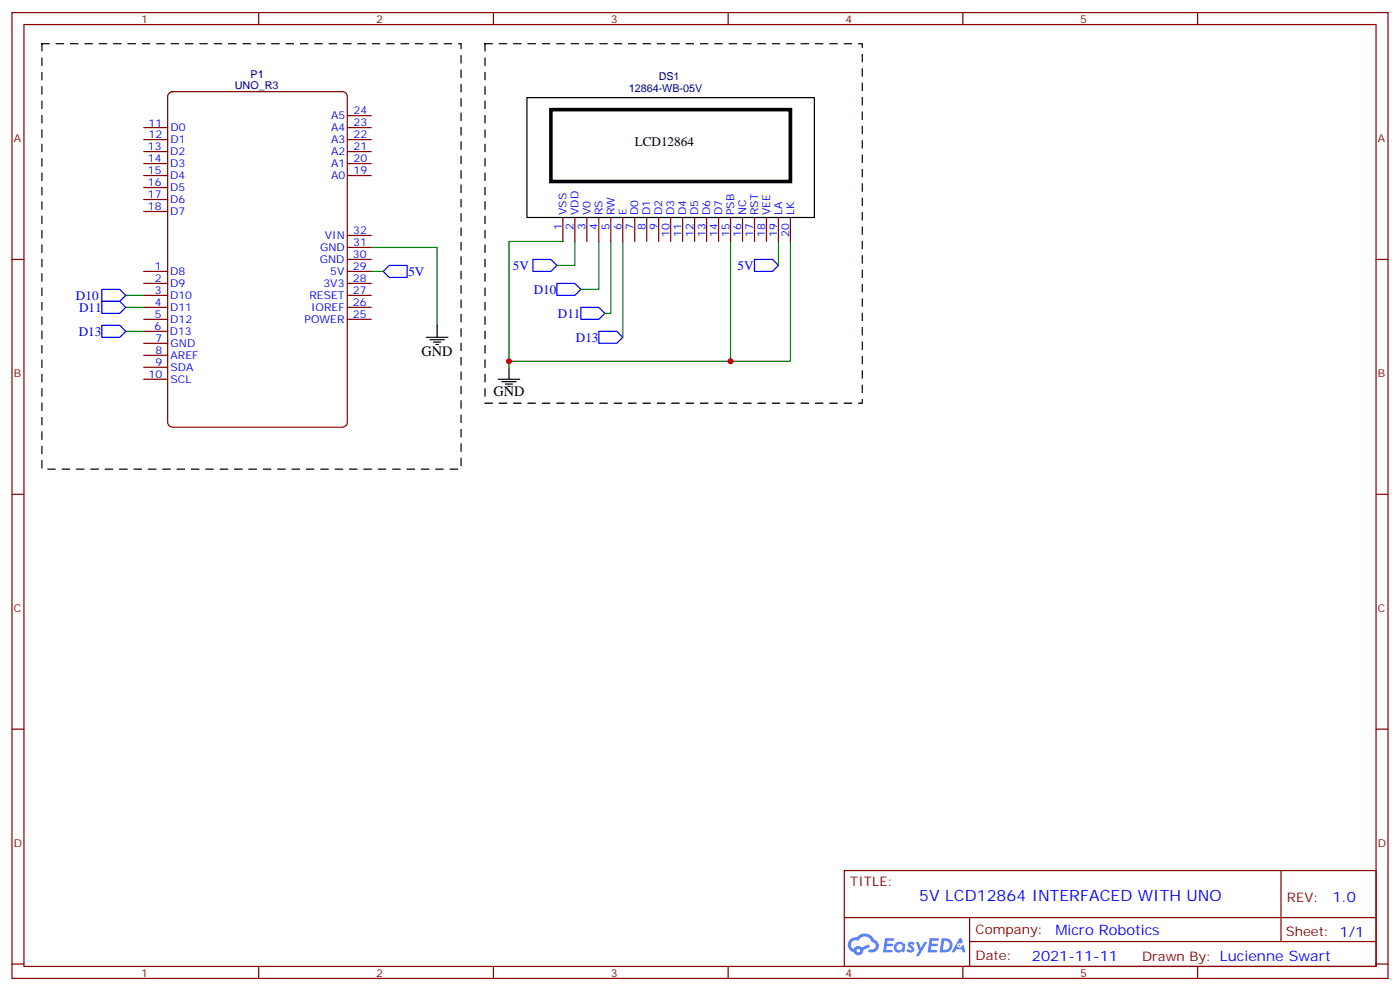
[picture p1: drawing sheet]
<svg xmlns="http://www.w3.org/2000/svg" width="412mm" height="292mm" viewBox="0 0 412 292" stroke-linecap="round" stroke-linejoin="round" font-family="sans-serif">
<g fill="none" stroke="#870000" stroke-width=".35">
<path d="M3.5 3.7h405.4v284.3h-405.4zM7.1 7.2h398.2v277.3h-398.2zM76.2 3.7v3.5M145.3 3.7v3.5M214.5 3.7v3.5M283.6 3.7v3.5M352.8 3.7v3.5M3.5 76.4h3.6M405.3 76.4h3.6M3.5 145.5h3.6M405.3 145.5h3.6M3.5 214.7h3.6"/>
<path d="M405.3 214.7h3.6M248.7 256.3h156.6v28.2h-156.6zM377.3 256.3v20.9M248.7 270.1h156.5M285.6 277.2h119.6M285.6 270.1v14.2M3.5 283.8h3.6M76.2 284.5v3.5M145.3 284.5v3.5M214.5 284.5v3.5M283.6 284.5v3.5M352.8 284.5v3.5"/>
<path d="M405.3 283.8h3.6"/>
</g>
<g fill="#5487ff">
<path d="M267.7 277.5a1.22 1.22 0 0 1 1.7 .2l-.4 .6a.47 .47 0 0 0-.3-.4 .47 .47 0 0 0-.5 .2l.1 .2a1.14 1.14 0 0 1 .8 1.8 1.14 1.14 0 0 1-1.9 0l-.2-.2 .5-.6 .7 .5a.29 .29 0 0 0 .3-.3 .29 .29 0 0 0-.2-.3 1.04 1.04 0 0 1-.6-1.7z"/>
<path d="M260.7 276.2h2.4l.3 .2-.2 .5-1.8 .1-.1 .8h1.5l.3 .4-.3 .4h-1.6l-.2 1.1h1.7l.2 .3-.2 .3-2.6 .1z"/>
<path d="M273.8 276.2h2.4l.3 .2-.1 .5-1.8 .1-.2 .8h1.6l.3 .4-.4 .4-1.6-.1-.1 1.1 1.7 .1 .2 .3-.2 .3-2.6 .1z"/>
<path d="M282.6 276.2h.7l.3 1.3-.6 .3a.69 .69 0 0 0-1 .3 .69 .69 0 0 0 .4 .9 .69 .69 0 0 0 .9-.6l.5-.2 .6 2.2h-.8l-.2-.9h-1.8l-.5 .9h-.8z"/>
<path d="M269.8 277.3h.8l.6 1.8 1.1-1.8h.9l-2.6 4.2h-.8l.9-1.5z"/>
<path d="M277.4 276.2l-.6 4.2h1.3a2.11 2.11 0 0 0 2.5-2.1 2.11 2.11 0 0 0-2.5-2.1zM278.1 277a1.39 1.39 0 0 1 1.7 1.4 1.39 1.39 0 0 1-1.8 1.2h-.3z"/>
<path d="M263.7 277.8a1.54 1.54 0 0 0-.1 2.2 1.54 1.54 0 0 0 2.2 .1l.6 .3 .3-2.3-.2-.3h-.4a1.49 1.49 0 0 0-2.4 0zM264 278.8a.94 .94 0 0 1 1.8 0 .94 .94 0 0 1-1.8 0z"/>
<path d="M250.4 276.6a2.18 2.18 0 0 0 1.1 3.7 1.44 1.44 0 0 0 1.6 .9 1.44 1.44 0 0 0 1.2-1.4l2-1.1-.5-.7-1.9 1a1.47 1.47 0 0 0-2.4 .4 1.39 1.39 0 0 1-.7-1.9 1.39 1.39 0 0 1 2-.5 2.12 2.12 0 0 1 2.2-1.3 2.12 2.12 0 0 1 1.9 1.7 1.14 1.14 0 0 1 1.1 1.4 1.14 1.14 0 0 1-1.7 .7 .43 .43 0 0 0-.5 .4 .43 .43 0 0 0 .4 .5 1.98 1.98 0 0 0 2.5-1.2 1.98 1.98 0 0 0-1.2-2.6 3.1 3.1 0 0 0-5.3-.6l-.9 .1zM252.3 279.9a.55 .55 0 0 1 1.1 0 .55 .55 0 0 1-1.1 0z"/>
<circle cx="282.6" cy="278.3" r=".26"/>
</g>
<path d="M49.7 27.6l1.1-.6h50.1a1.41 1.41 0 0 1 1.4 1.4v96a1.51 1.51 0 0 1-1.4 1.4h-50.1a1.51 1.51 0 0 1-1.4-1.4v-96z" fill="none" stroke="#800000" stroke-width=".35"/>
<g fill="none" stroke="#870000" stroke-width=".35">
<path d="M42.3 37.6h7.1M102.3 37.6h7.1M102.3 34h7.1M42.3 41.1h7.1M42.3 44.6h7.1M42.3 48.2h7.1M42.3 51.7h7.1M42.3 55.2h7.1M42.3 58.7h7.1M102.3 41.1h7.1M102.3 44.6h7.1M102.3 48.2h7.1"/>
<path d="M102.3 51.7h7.1M42.3 79.9h7.1M42.3 62.3h7.1M102.3 79.9h7.1M102.3 76.4h7.1M102.3 72.8h7.1M102.3 69.3h7.1M165.8 64v7.1M169.3 64v7.1M172.9 64v7.1M176.4 64v7.1M179.9 64v7.1"/>
<path d="M183.4 64v7.1M187 64v7.1M190.5 64v7.1M194 64v7.1M197.6 64v7.1M201.1 64v7.1M204.6 64v7.1M208.1 64v7.1M211.7 64v7.1M215.2 64v7.1M218.7 64v7.1M222.2 64v7.1"/>
<path d="M225.8 64v7.1M229.3 64v7.1M232.8 64v7.1M42.3 83.4h7.1M42.3 87h7.1M42.3 90.5h7.1M42.3 94h7.1M42.3 97.5h7.1M102.3 83.4h7.1M102.3 87h7.1M102.3 90.5h7.1M102.3 94h7.1"/>
<path d="M42.3 101.1h7.1M42.3 104.6h7.1M42.3 108.1h7.1M42.3 111.7h7.1"/>
</g>
<path d="M155.2 28.8h84.7v35.2h-84.7zM125.6 99.3h6.3M128.8 95.8v3.5M126.6 100h4.3M127.7 100.7h2.1M128.4 101.4h.7M146.8 111.7h6.3M147.8 112.4h4.2M148.9 113.1h2.1M149.6 113.8h.7M149.9 108.1v3.6" fill="none" stroke="#000" stroke-width=".35"/>
<g fill="none" stroke="#008700" stroke-width=".35">
<path d="M109.4 72.8h19.4v23M109.4 79.9h3.5M165.8 71.1h-15.9v37M169.3 71.1v7h-5.3M176.4 71.1v14.1h-5.3M179.9 71.1v21.2h-1.7M183.4 71.1v28.2M215.2 71.1v35.3h-65.3M229.3 71.1v7M232.8 71.1v35.3h-17.6M37 87h5.3M37 90.5h5.3"/>
<path d="M37 97.5h5.3"/>
</g>
<path d="M112.9 79.9l1.8-1.8h5.2v3.6h-5.2zM157 76.4h5.3l1.7 1.7-1.7 1.8h-5.3zM222.2 76.4h5.3l1.8 1.7-1.8 1.8h-5.3zM30 88.7h5.3l1.7 1.8-1.7 1.8h-5.3zM30 95.8h5.3l1.7 1.7-1.7 1.8h-5.3zM30 85.2h5.3l1.7 1.8-1.7 1.7h-5.3zM164 83.4h5.3l1.8 1.8-1.8 1.8h-5.3zM171.1 90.5h5.3l1.8 1.8-1.8 1.7h-5.3zM176.4 97.5h5.3l1.7 1.8-1.7 1.8h-5.3z" fill="none" stroke="#00f" stroke-width=".35"/>
<path d="M12.3 12.9h123.5v125.2h-123.5zM142.9 12.9h111.1v105.8h-111.1z" fill="none" stroke="#000" stroke-width=".35" stroke-dasharray="2.1 2.1"/>
<path d="M162.3 32.3h70.5v21.1h-70.5z" fill="none" stroke="#000" stroke-width="1.1"/>
<g fill="#c00">
<circle cx="215.2" cy="106.4" r=".88"/>
<circle cx="149.9" cy="106.4" r=".88"/>
</g>
<text font-size="4.6" fill="#00f" x="270.8" y="265.3">5V LCD12864 INTERFACED WITH UNO</text>
<g font-size="4.2">
<text x="124.2" y="105">GND</text>
<text x="145.3" y="116.6">GND</text>
</g>
<g font-size="4.2" fill="#00f">
<text x="392.5" y="265.6">1.0</text>
<text x="310.9" y="275.1">Micro Robotics</text>
<text x="304" y="282.9">2021-11-11</text>
<text x="386" y="282.8">art</text>
</g>
<text font-size="3.9" x="187" y="42.9">LCD12864</text>
<g font-size="3.9" fill="#00f">
<text x="120.3" y="81.2">5V</text>
<text x="151.1" y="79.4">5V</text>
<text x="217.2" y="79.4">5V</text>
<text x="22.4" y="88.2">D10</text>
<text x="157.2" y="86.4">D10</text>
<text x="23.3" y="91.8">D11</text>
<text x="164.3" y="93.5">D11</text>
<text x="23.2" y="98.8">D13</text>
<text x="169.6" y="100.5">D13</text>
</g>
<g font-size="3.9" fill="#800">
<text x="250.5" y="260.9">TITLE:</text>
<text x="379.1" y="265.6">REV:</text>
<text x="287.4" y="275.1">Company:</text>
<text x="378.7" y="275.7">Sheet: 1/1</text>
<text x="287.4" y="282.8">Date:</text>
<text x="336.4" y="282.8">Draw</text>
<text x="346.6" y="282.8">n By: Lucienne Sw</text>
</g>
<g font-size="3.2" fill="#800">
<text x="41.6" y="6.7">1</text>
<text x="110.8" y="6.7">2</text>
<text x="179.9" y="6.7">3</text>
<text x="249.1" y="6.7">4</text>
<text x="318.2" y="6.7">5</text>
<text x="4.1" y="41.8">A</text>
<text x="405.9" y="41.8">A</text>
<text x="4.1" y="110.9">B</text>
<text x="405.9" y="110.9">B</text>
<text x="4.1" y="180.1">C</text>
<text x="405.9" y="180.1">C</text>
<text x="4.1" y="249.2">D</text>
<text x="405.9" y="249.2">D</text>
<text x="41.6" y="287.5">1</text>
<text x="110.8" y="287.5">2</text>
<text x="179.9" y="287.5">3</text>
<text x="249.1" y="287.5">4</text>
<text x="318.2" y="287.5">5</text>
</g>
<g font-size="3.2" fill="#000080">
<text x="73.8" y="23">P1</text>
<text x="194" y="23.5">DS1</text>
<text x="69.2" y="26.3">UNO_R3</text>
<text x="185.2" y="27">12864-WB-05V</text>
</g>
<g font-size="3.2" fill="#00f">
<text x="97.5" y="35">A5</text>
<text x="104.2" y="33.6">24</text>
<text x="43.8" y="37.2">11</text>
<text x="43.8" y="40.8">12</text>
<text x="50.3" y="38.7">D0</text>
<text x="97.5" y="38.6">A4</text>
<text x="104.2" y="40.7">22</text>
<text x="104.2" y="37.2">23</text>
<text x="43.6" y="44.3">13</text>
<text x="43.6" y="47.8">14</text>
<text x="50.1" y="45.7">D2</text>
<text x="50.3" y="42.2">D1</text>
<text x="97.5" y="45.6">A2</text>
<text x="97.5" y="42.1">A3</text>
<text x="104.2" y="47.7">20</text>
<text x="104.2" y="44.2">21</text>
<text x="43.6" y="51.3">15</text>
<text x="50.1" y="49.2">D3</text>
<text x="50.1" y="52.7">D4</text>
<text x="97.5" y="52.7">A0</text>
<text x="97.5" y="49.1">A1</text>
<text x="104.2" y="51.3">19</text>
<text x="43.6" y="54.9">16</text>
<text x="43.6" y="58.4">17</text>
<text x="50.1" y="56.3">D5</text>
<text x="50.1" y="59.8">D6</text>
<text x="43.6" y="61.9">18</text>
<text x="50.1" y="63.3">D7</text>
<text x="166.9" y="63.3" transform="rotate(-90 166.9 63.3)">VSS</text>
<text x="170.4" y="63.3" transform="rotate(-90 170.4 63.3)">VDD</text>
<text x="173.9" y="63.3" transform="rotate(-90 173.9 63.3)">V0</text>
<text x="177.4" y="63.3" transform="rotate(-90 177.4 63.3)">RS</text>
<text x="181" y="63.3" transform="rotate(-90 181 63.3)">RW</text>
<text x="184.5" y="63.3" transform="rotate(-90 184.5 63.3)">E</text>
<text x="188" y="63.3" transform="rotate(-90 188 63.3)">D0</text>
<text x="191.6" y="63.3" transform="rotate(-90 191.6 63.3)">D1</text>
<text x="195.1" y="63.3" transform="rotate(-90 195.1 63.3)">D2</text>
<text x="198.6" y="63.3" transform="rotate(-90 198.6 63.3)">D3</text>
<text x="202.1" y="63.3" transform="rotate(-90 202.1 63.3)">D4</text>
<text x="205.7" y="63.3" transform="rotate(-90 205.7 63.3)">D5</text>
<text x="209.2" y="63.3" transform="rotate(-90 209.2 63.3)">D6</text>
<text x="212.7" y="63.3" transform="rotate(-90 212.7 63.3)">D7</text>
<text x="216.3" y="63.3" transform="rotate(-90 216.3 63.3)">PSB</text>
<text x="219.8" y="63.3" transform="rotate(-90 219.8 63.3)">NC</text>
<text x="223.3" y="63.3" transform="rotate(-90 223.3 63.3)">RST</text>
<text x="226.8" y="63.3" transform="rotate(-90 226.8 63.3)">VEE</text>
<text x="230.4" y="63.3" transform="rotate(-90 230.4 63.3)">LA</text>
<text x="233.9" y="63.3" transform="rotate(-90 233.9 63.3)">LK</text>
<text x="95.7" y="70.4">VIN</text>
<text x="104.1" y="69">32</text>
<text x="165.5" y="67.8" transform="rotate(-90 165.5 67.8)">1</text>
<text x="169" y="67.8" transform="rotate(-90 169 67.8)">2</text>
<text x="172.5" y="67.8" transform="rotate(-90 172.5 67.8)">3</text>
<text x="176" y="67.8" transform="rotate(-90 176 67.8)">4</text>
<text x="179.6" y="67.8" transform="rotate(-90 179.6 67.8)">5</text>
<text x="183.1" y="67.8" transform="rotate(-90 183.1 67.8)">6</text>
<text x="186.6" y="67.8" transform="rotate(-90 186.6 67.8)">7</text>
<text x="190.1" y="67.8" transform="rotate(-90 190.1 67.8)">8</text>
<text x="193.7" y="67.8" transform="rotate(-90 193.7 67.8)">9</text>
<text x="197.2" y="69.8" transform="rotate(-90 197.2 69.8)">10</text>
<text x="200.7" y="69.8" transform="rotate(-90 200.7 69.8)">11</text>
<text x="204.3" y="69.8" transform="rotate(-90 204.3 69.8)">12</text>
<text x="207.8" y="69.8" transform="rotate(-90 207.8 69.8)">13</text>
<text x="211.3" y="69.8" transform="rotate(-90 211.3 69.8)">14</text>
<text x="214.8" y="69.8" transform="rotate(-90 214.8 69.8)">15</text>
<text x="218.4" y="69.8" transform="rotate(-90 218.4 69.8)">16</text>
<text x="221.9" y="69.8" transform="rotate(-90 221.9 69.8)">17</text>
<text x="225.4" y="69.8" transform="rotate(-90 225.4 69.8)">18</text>
<text x="229" y="69.8" transform="rotate(-90 229 69.8)">19</text>
<text x="232.5" y="69.8" transform="rotate(-90 232.5 69.8)">20</text>
<text x="94.2" y="77.4">GND</text>
<text x="94.3" y="73.9">GND</text>
<text x="104" y="76">30</text>
<text x="104.1" y="72.5">31</text>
<text x="45.6" y="79.6">1</text>
<text x="45.6" y="83.1">2</text>
<text x="50.1" y="81">D8</text>
<text x="97.3" y="80.9">5V</text>
<text x="104" y="83">28</text>
<text x="104" y="79.5">29</text>
<text x="45.6" y="86.6">3</text>
<text x="50.1" y="84.5">D9</text>
<text x="50.1" y="88">D10</text>
<text x="91.1" y="88">RESET</text>
<text x="95.3" y="84.4">3V3</text>
<text x="104" y="86.6">27</text>
<text x="45.6" y="90.1">4</text>
<text x="45.7" y="93.7">5</text>
<text x="50.1" y="91.5">D11</text>
<text x="50.1" y="95.1">D12</text>
<text x="89.7" y="95">POWER</text>
<text x="91.6" y="91.5">IOREF</text>
<text x="104" y="93.6">25</text>
<text x="104" y="90.1">26</text>
<text x="45.5" y="97.1">6</text>
<text x="45.8" y="100.7">7</text>
<text x="50" y="98.6">D13</text>
<text x="45.8" y="104.3">8</text>
<text x="45.8" y="107.8">9</text>
<text x="50.3" y="102.2">GND</text>
<text x="50.3" y="105.7">AREF</text>
<text x="43.8" y="111.3">10</text>
<text x="50.3" y="109.2">SDA</text>
<text x="50.3" y="112.7">SCL</text>
</g>
</svg>
